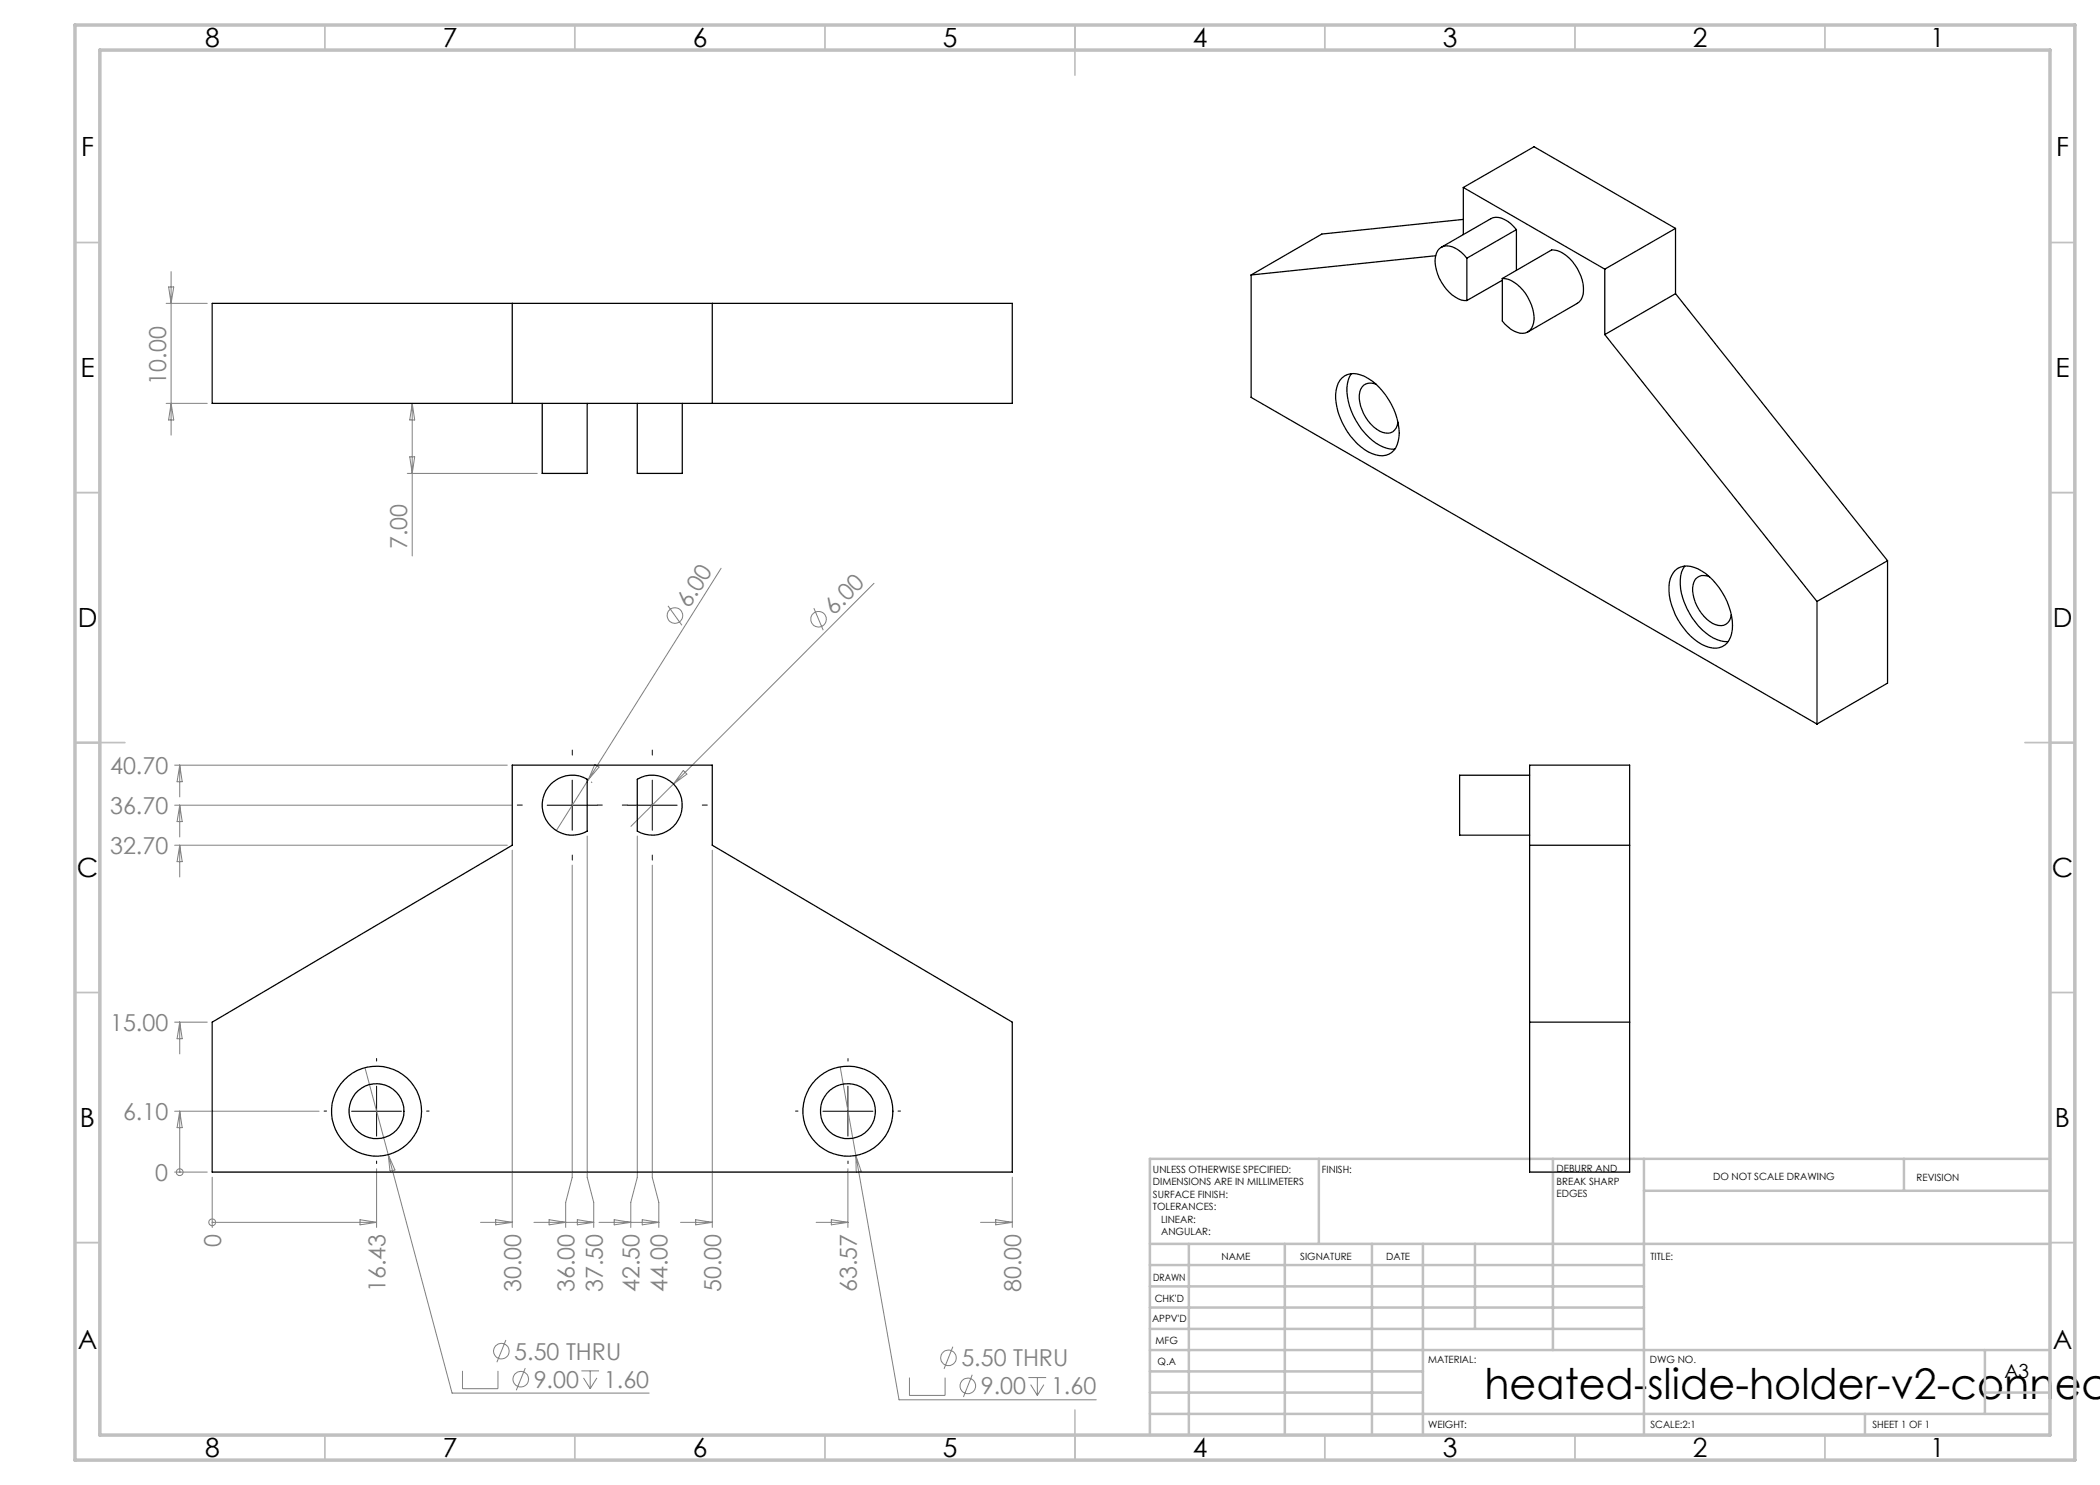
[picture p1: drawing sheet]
<svg xmlns="http://www.w3.org/2000/svg" width="420mm" height="297mm" viewBox="0 0 420 297" stroke-linecap="round" stroke-linejoin="round" font-family="sans-serif">
<g fill="none" stroke="#808080" stroke-width=".2">
<path d="M33.7 57.4h1l-.5 3.3zM34.2 54.3v32.7M33.2 60.7h8.3M33.2 80.7h8.3M34.2 80.7l.5 3.3h-1zM81.5 94.7h26M82 91.4h.9l-.5 3.3zM82.4 80.7l.5 3.3h-.9zM82.4 80.7v30.5M144.2 113.7l-32.9 52.4M174.8 116.7l-40.1 40.1M133.6 121.2l2.8 3.9"/>
<path d="M162.8 121.6l1.8 4.4M34.9 153h66.6M35.9 153v6.4M35.9 153l.5 3.3h-1zM118.3 156.4l.1 .2M119 152.9l.8 .5-2.1 2.6zM134.7 156.8l-8.5 8.5M136.7 154.1l.7 .7-2.7 2zM34.9 169h66.6M34.9 161h67.5M35.9 161v6.4M35.9 169v6.4"/>
<path d="M35.9 169l.5 3.3h-1zM35.9 161l.5 3.3h-1zM102.4 170v75.5M114.4 173v62.5l-1.3 5v5M117.4 167.2v68.3l1.3 5v5M127.5 167.2v68.3l-1.3 5v5M130.5 173v62.5l1.3 5v5M142.5 170v75.5M34.9 204.4h6.6M35.9 204.4v6.4M35.9 204.4l.5 3.3h-1zM73 213.5l4.6 17.4"/>
<path d="M168 213.4l3.2 17.7M34.9 234.4h6.6M34.9 222.2h28.9M35.9 222.2v12.2M35.9 222.2l.5 3.3h-1zM35.9 234.4h.1M42.4 235.4v10.1M75.3 233.7v11.8M77.6 230.9l12.8 47.7h39.4M77.6 230.9l1.4 3.1-1 .2zM169.6 233.7v11.8M171.2 231.1l8.6 48.9h39.5"/>
<path d="M171.2 231.1l1 3.1-1 .3zM202.5 235.4v10.1M42.4 244.5h.1M42.4 244.5h32.9M72 243.9l3.3 .6-3.3 .5zM96.1 244.5h6.3M99.1 243.9l3.3 .6-3.3 .5zM106.8 244.5h11.9M109.8 243.9l3.3 .6-3.3 .5zM115.5 243.9l3.2 .6-3.2 .5zM119.8 244.5h12M122.8 243.9l3.4 .6-3.4 .5z"/>
<path d="M128.4 243.9l3.4 .6-3.4 .5zM136.1 244.5h6.4M139.1 243.9l3.4 .6-3.4 .5zM163.2 244.5h6.4M166.3 243.9l3.3 .6-3.3 .5zM196.1 244.5h6.4M199.1 243.9l3.4 .6-3.4 .5zM92.5 274.2v3.5h7.1v-3.5M101.2 268l-1.8 4.4M105.1 273.6l-1.8 4.5M116.3 274.2h3.5M116.7 275.6l1.3 2.1"/>
<path d="M118 274.2v3.5M119.4 275.6l-1.4 2.1M181.9 275.5v3.6h7.1v-3.6M190.6 269.3l-1.8 4.5M194.5 275l-1.8 4.4M205.7 275.5h3.5M206.1 276.9l1.4 2.2M207.5 275.5v3.6M208.8 276.9l-1.3 2.2"/>
<circle cx="135" cy="123.1" r="1.55"/>
<circle cx="163.7" cy="123.8" r="1.57"/>
<circle cx="35.9" cy="234.4" r=".68"/>
<circle cx="42.4" cy="244.5" r=".68"/>
<circle cx="100.3" cy="270.2" r="1.56"/>
<circle cx="104.2" cy="275.8" r="1.56"/>
<circle cx="189.7" cy="271.6" r="1.56"/>
<circle cx="193.6" cy="277.2" r="1.56"/>
</g>
<g fill="none" stroke="#000" stroke-width=".2" stroke-dasharray="15.2 1.3 1.3 1.3">
<path d="M114.5 151v-1M130.5 151v-1M104.5 161h-1M114.5 171v1M120.5 161h-1M124.5 161h1M130.5 171v1M140.5 161h1M75.3 212.2v-.5M169.6 212.2v-.5M65.3 222.2h-.5M75.3 232.2v.5"/>
<path d="M85.3 222.2h.5M159.6 222.2h-.5M169.6 232.2v.5M179.6 222.2h.5"/>
</g>
<path d="M114.4 156v10M130.5 156v10M109.4 161h10.1M125.4 161h10M75.3 217.2v10M169.6 217.2v10M70.3 222.2h10M164.6 222.2h10" fill="none" stroke="#000" stroke-width=".2"/>
<g fill="none" stroke="#c0c0c0" stroke-width=".35">
<path d="M65 5v5M115 5v5M165 5v5M215 5v10M265 5v5M315 5v5M365 5v5M15 48.5h5M410 48.5h5M15 98.5h5M410 98.5h5M15 148.5h10"/>
<path d="M405 148.5h10M15 198.5h5M410 198.5h5M15 248.5h5M410 248.5h5M65 287v5M115 287v5M165 287v5M215 282v10M265 287v5M315 287v5M365 287v5"/>
</g>
<g fill="none" stroke="#c0c0c0" stroke-width=".5">
<path d="M263.8 231.8v17M310.6 231.8v38.2M328.8 231.8v55.2M328.8 238.2h81.2M380.8 231.8v6.4M410 231.8h-180v55.2M230 248.8h180M230 257.3h98.8M230 253h98.8M237.8 248.8v38.2M257 248.8v38.2M274.4 248.8v38.2"/>
<path d="M284.6 248.8v38.2M295 248.8v17M230 265.8h98.8M230 261.5h98.8M230 278.5h54.6M230 274.3h54.6M230 270h180M397 278.5h13M397 270v12.8M230 282.8h180M373 282.8v4.2"/>
</g>
<path d="M15 5h400v287h-400zM20 10h390v277h-390z" fill="none" stroke="#c0c0c0" stroke-width=".7"/>
<g fill="none" stroke="#000" stroke-width=".25">
<path d="M292.7 37.5v9.4M292.7 37.5l28.3 16.3M292.7 37.5l14.1-8.2 28.3 16.4M250.2 55v24.5l113.2 65.3M287.1 51.1l-36.9 3.9M292.7 43.9l-28.3 2.9-14.2 8.2M293.4 51.6a5 5 0 0 0-4.7-2.4 3.2 3.2 0 0 0-1.6 4.1 9 9 0 0 0 5.1 6.7l1.2 .1M293.4 51.6v8.5M300.5 55.7l9.8-5.7a6.4 6.4 0 0 1 5.2 3.7 7.1 7.1 0 0 1 .9 5.8l-.2 .5-.7 .7-9.9 5.7M300.5 55.7a6.4 6.4 0 0 1 5 3.7 7.1 7.1 0 0 1 1 5.8 2.4 2.4 0 0 1-3.7 1l-1.2-.8-1.1-1.2zM300.5 56.1l-7.1 4M303.3 45.9a5.1 5.1 0 0 0-4.6-2.4l-10.4 6"/>
<path d="M303.3 45.9v8.2M303.3 45.9l-9.9 5.7M321 53.8v13.1M335.1 58.7l-14.1 8.2M335.1 58.7l42.4 53.4M335.1 45.7l-14.1 8.1M335.1 45.7v13M42.4 60.7h160.1v20h-160.1zM102.4 60.7v20M142.5 60.7v20M268.4 75.6a3.8 3.8 0 0 1 4.5-.3 13.7 13.7 0 0 1 6.9 12.2 3.5 3.5 0 0 1-3.9 3.6 11 11 0 0 1-7.5-6.6 10 10 0 0 1-.7-7.9zM270.3 74.8a7.5 7.5 0 0 0-.4 6.4 13.4 13.4 0 0 0 6.8 8.2 4.5 4.5 0 0 0 2.3 .4"/>
<path d="M275.2 76.9a2.28 2.28 0 0 0-3.3 2.2 8.3 8.3 0 0 0 4.6 7.4 2.2 2.2 0 0 0 3.1-2M321 66.9l42.4 53.4M108.4 80.7v14h9v-14M127.5 80.7v14h9v-14M335.1 114a4.2 4.2 0 0 1 5.2 .2 13.7 13.7 0 0 1 6.2 11.7 3.5 3.5 0 0 1-4 3.7 10.7 10.7 0 0 1-6.9-5.7 11.3 11.3 0 0 1-1.6-8.2zM336.9 113.2a6.5 6.5 0 0 0-.6 5.5 13.8 13.8 0 0 0 7.1 9.2 4.4 4.4 0 0 0 2.2 .4M341.9 115.4a2.28 2.28 0 0 0-3.4 2.1 8.3 8.3 0 0 0 4.6 7.5 2.18 2.18 0 0 0 3.2-2.1M377.5 112.1l-14.1 8.2M377.5 112.1v24.5l-14.1 8.2M363.4 120.3v24.5M110.2 156.7a6 6 0 0 1 7.2-.8v10.3a6 6 0 0 1-7.7-1.5 6 6 0 0 1 .5-8zM127.5 155.9a6 6 0 0 1 8.9 5.1 6 6 0 0 1-8.9 5.2z"/>
<path d="M305.9 155h-14v12h14M305.9 153h20v81.4h-20zM305.9 169h20M42.4 204.4l60-35.4v-16h40.1v16l60 35.4v30h-160.1zM305.9 204.4h20"/>
<circle cx="75.3" cy="222.2" r="5.5"/>
<circle cx="75.3" cy="222.2" r="9"/>
<circle cx="169.6" cy="222.2" r="5.5"/>
<circle cx="169.6" cy="222.2" r="9"/>
</g>
<text font-size="8.5" x="296.9" y="279.7">heated-slide-holder-v2-connec</text>
<g font-size="5.3">
<text x="41" y="9.5">8</text>
<text x="88.5" y="9.5">7</text>
<text x="138.5" y="9.5">6</text>
<text x="188.5" y="9.5">5</text>
<text x="238.5" y="9.5">4</text>
<text x="288.5" y="9.5">3</text>
<text x="338.5" y="9.5">2</text>
<text x="386" y="9.5">1</text>
<text x="16.2" y="31.3">F</text>
<text x="411.2" y="31.3">F</text>
<text x="16.1" y="75.5">E</text>
<text x="411.1" y="75.5">E</text>
<text x="15.5" y="125.5">D</text>
<text x="410.5" y="125.5">D</text>
<text x="15.4" y="175.5">C</text>
<text x="410.4" y="175.5">C</text>
<text x="16" y="225.5">B</text>
<text x="411" y="225.5">B</text>
<text x="15.5" y="269.8">A</text>
<text x="410.5" y="269.8">A</text>
<text x="41" y="291.5">8</text>
<text x="88.5" y="291.5">7</text>
<text x="138.5" y="291.5">6</text>
<text x="188.5" y="291.5">5</text>
<text x="238.5" y="291.5">4</text>
<text x="288.5" y="291.5">3</text>
<text x="338.5" y="291.5">2</text>
<text x="386" y="291.5">1</text>
</g>
<g font-size="4.7" fill="#808080">
<text x="33.2" y="76.9" transform="rotate(-90 33.2 76.9)">10.00</text>
<text x="81.5" y="109.9" transform="rotate(-90 81.5 109.9)">7.00</text>
<text x="137.8" y="121.8" transform="rotate(-58 137.8 121.8)">6.00</text>
<text x="166.8" y="123.2" transform="rotate(-45 166.8 123.2)">6.00</text>
<text x="22" y="154.8">40.70</text>
<text x="22" y="162.8">36.70</text>
<text x="22" y="170.8">32.70</text>
<text x="22" y="206.2">15.00</text>
<text x="24.6" y="224">6.10</text>
<text x="31.1" y="236.2">0</text>
<text x="44.2" y="249.3" transform="rotate(-90 44.2 249.3)">0</text>
<text x="77.1" y="258.4" transform="rotate(-90 77.1 258.4)">16.43</text>
<text x="104.2" y="258.4" transform="rotate(-90 104.2 258.4)">30.00</text>
<text x="114.9" y="258.4" transform="rotate(-90 114.9 258.4)">36.00</text>
<text x="120.5" y="258.4" transform="rotate(-90 120.5 258.4)">37.50</text>
<text x="127.9" y="258.4" transform="rotate(-90 127.9 258.4)">42.50</text>
<text x="133.5" y="258.4" transform="rotate(-90 133.5 258.4)">44.00</text>
<text x="144.2" y="258.4" transform="rotate(-90 144.2 258.4)">50.00</text>
<text x="171.4" y="258.4" transform="rotate(-90 171.4 258.4)">63.57</text>
<text x="204.2" y="258.4" transform="rotate(-90 204.2 258.4)">80.00</text>
<text x="102.9" y="271.9">5.50 THRU</text>
<text x="192.3" y="273.3">5.50 THRU</text>
<text x="106.7" y="277.5">9.00</text>
<text x="120.8" y="277.5">1.60</text>
<text x="196.2" y="278.9">9.00</text>
<text x="210.2" y="278.9">1.60</text>
</g>
<text font-size="3.9" x="400.9" y="275.5">A3</text>
<g font-size="2">
<text x="230.6" y="234.6">UNLESS OTHERWISE SPECIFIED:</text>
<text x="230.6" y="237.1">DIMENSIONS ARE IN MILLIMETERS</text>
<text x="230.6" y="239.6">SURFACE FINISH:</text>
<text x="264.4" y="234.6">FINISH:</text>
<text x="311.3" y="234.5">DEBURR AND</text>
<text x="311.3" y="237">BREAK SHARP</text>
<text x="311.3" y="239.5">EDGES</text>
<text x="342.6" y="236">DO NOT SCALE DRAWING</text>
<text x="383.3" y="236.2">REVISION</text>
<text x="230.6" y="242.1">TOLERANCES:</text>
<text x="232.2" y="244.6">LINEAR:</text>
<text x="232.2" y="247.1">ANGULAR:</text>
<text x="244.3" y="252">NAME</text>
<text x="260" y="251.9">SIGNATURE</text>
<text x="277.2" y="251.9">DATE</text>
<text x="330.1" y="251.9">TITLE:</text>
<text x="230.6" y="256.1">DRAWN</text>
<text x="230.9" y="260.3">CHK'D</text>
<text x="230.4" y="264.4">APPV'D</text>
<text x="231.1" y="268.8">MFG</text>
<text x="231.5" y="273">Q.A</text>
<text x="285.6" y="272.5">MATERIAL:</text>
<text x="330" y="272.5">DWG NO.</text>
<text x="285.6" y="285.5">WEIGHT:</text>
<text x="330.1" y="285.6">SCALE:2:1</text>
<text x="374.5" y="285.6">SHEET 1 OF 1</text>
</g>
</svg>
